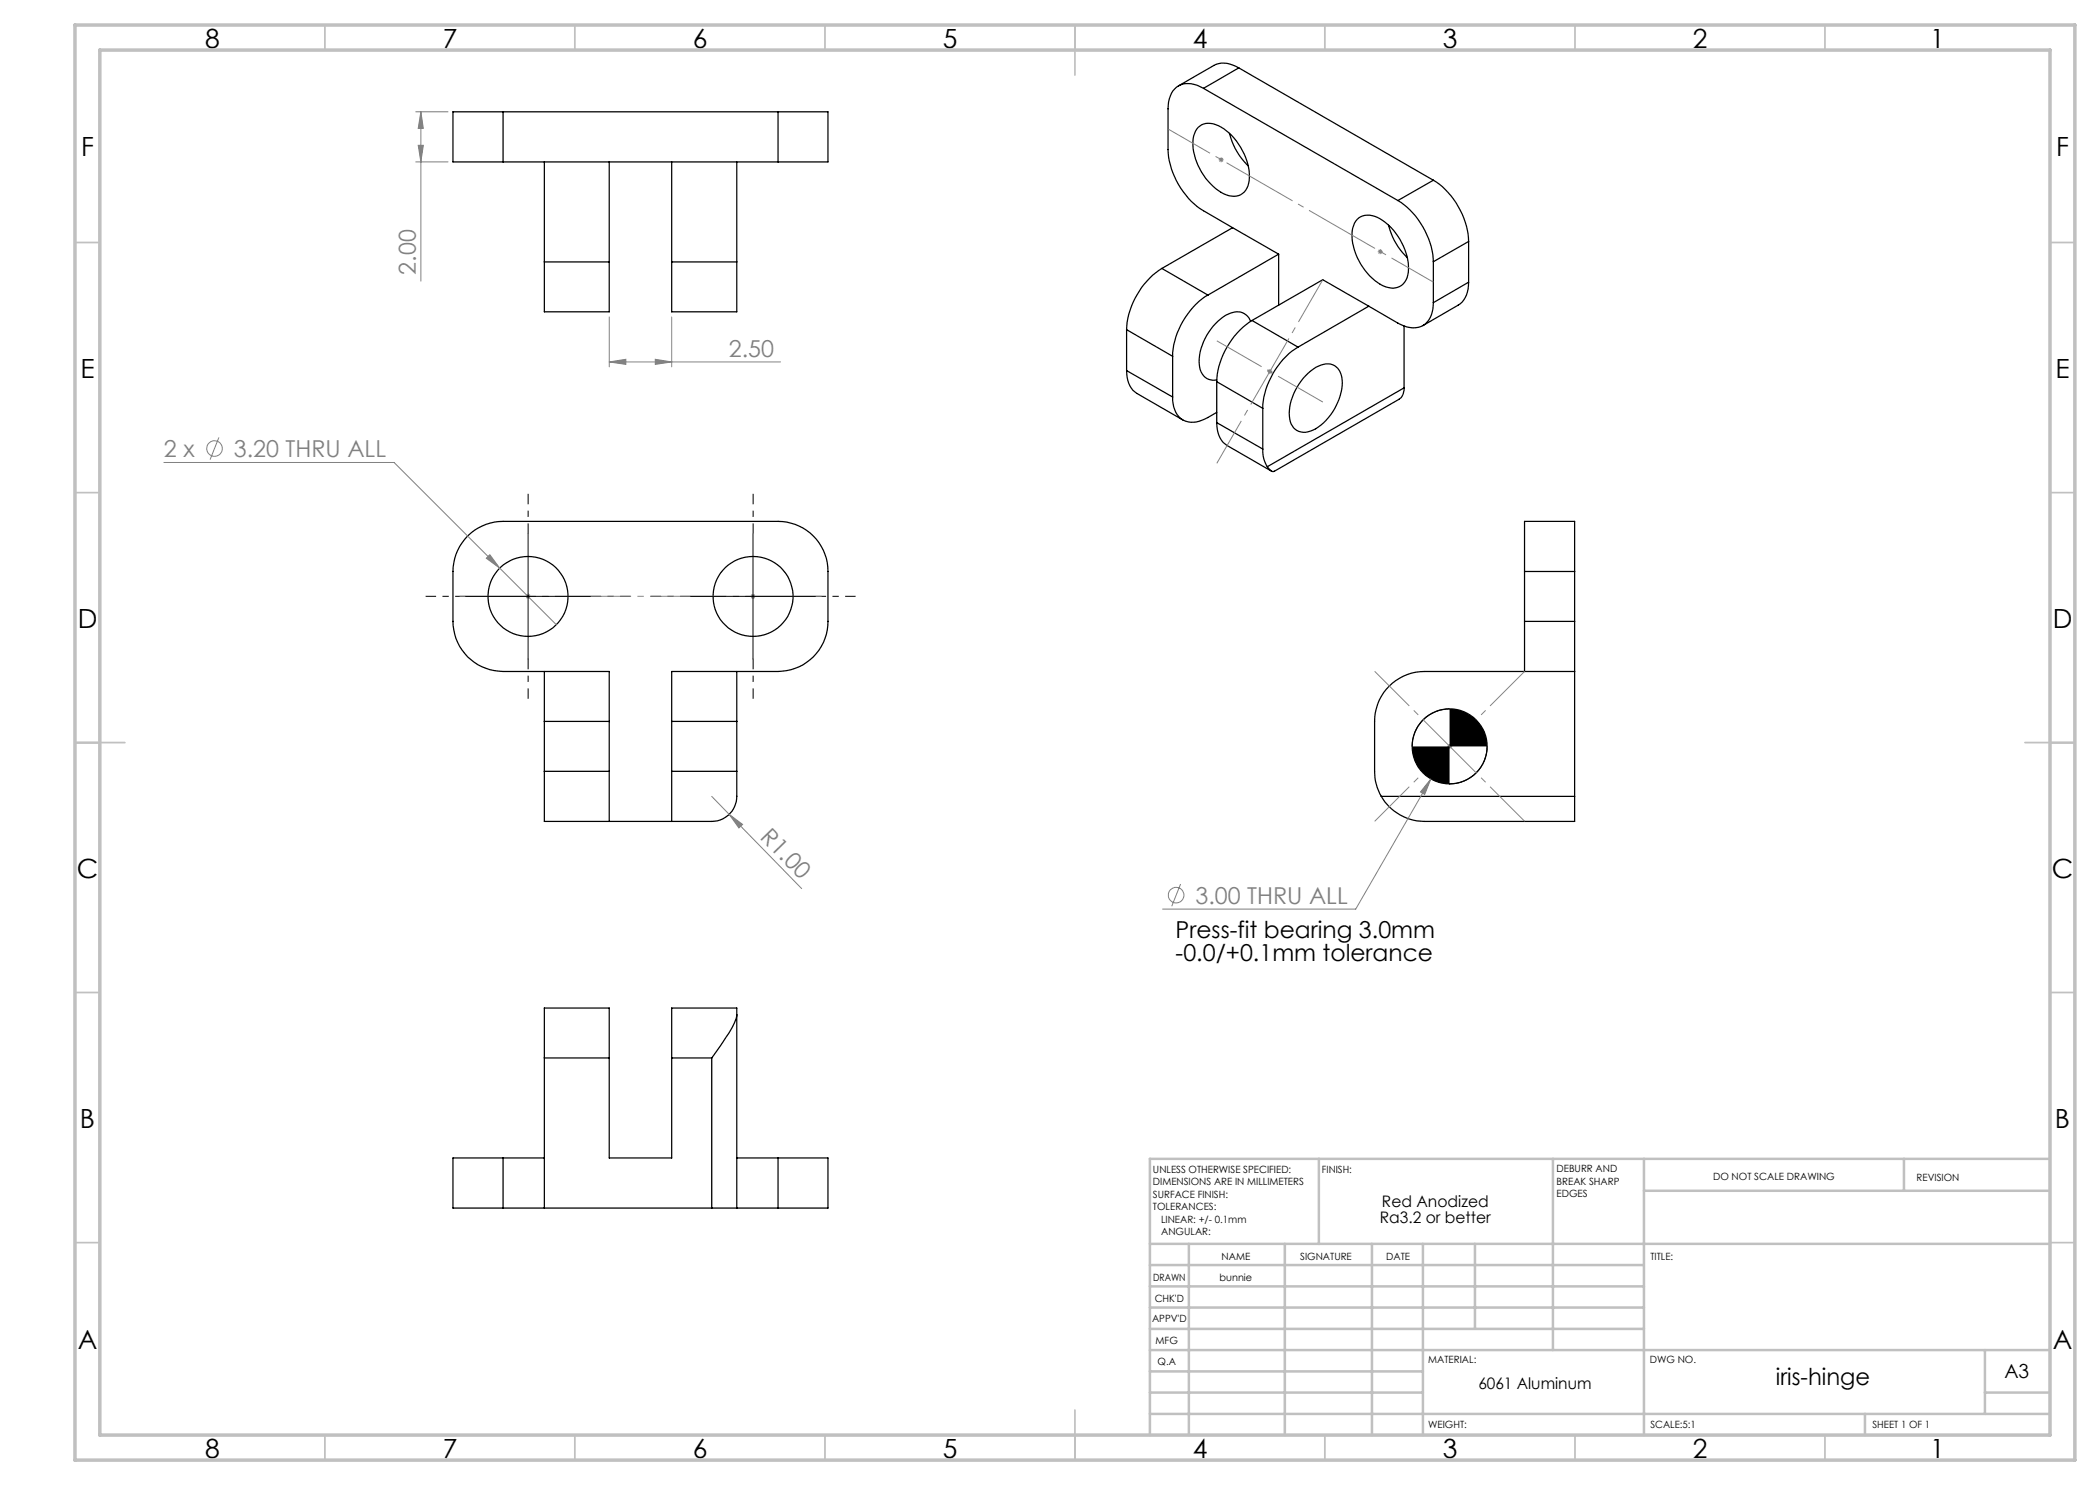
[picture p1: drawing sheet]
<svg xmlns="http://www.w3.org/2000/svg" width="420mm" height="297mm" viewBox="0 0 420 297" stroke-linecap="round" stroke-linejoin="round" font-family="sans-serif">
<g fill="none" stroke="#000" stroke-width=".25">
<path d="M240.7 17.7a4.6 4.6 0 0 0-5.8 .1l-.6 .9-.6 1.7-.1 9.5a15.6 15.6 0 0 0 7.1 12.3l5.8 3.3M240.7 17.7l38.9 22.4M247.8 13.6a5 5 0 0 0-5-.5l-7.1 4.1M247.8 13.6l-7.1 4.1M247.8 13.6l38.9 22.5M100.6 22.4h-10v10h10M100.6 22.4v10M100.6 32.4h55M100.6 22.4h55M108.9 32.4v20M121.8 32.4v20M134.3 32.4v20"/>
<path d="M147.4 32.4v20M155.6 22.4h10v10h-10M155.6 22.4v10M239.6 25.5a3.7 3.7 0 0 1 4.6-.1 12.3 12.3 0 0 1 5.6 10.7 3.2 3.2 0 0 1-4.5 2.9 11.9 11.9 0 0 1-6.7-11.2l.5-1.5zM245.9 26.7a13.5 13.5 0 0 0 3.7 6.5M286.7 36.1a15.7 15.7 0 0 1 7 12.2M286.7 36.1l-7.1 4M108.9 52.4v10h12.9v-10M108.9 52.4h12.9M134.3 52.4v10h13.1v-10M134.3 52.4h13.1M232.4 53.7a15.8 15.8 0 0 0-7.1 12.2"/>
<path d="M232.4 53.7l9.2 5.3M241.6 59a15.4 15.4 0 0 0-7.1 12.3M246.5 45.5l9.2 5.3M246.5 45.5l-14.1 8.2M255.7 50.8v10.2M255.7 50.8l-14.1 8.2M271.4 43.9a3.9 3.9 0 0 1 5.2 .2 12.3 12.3 0 0 1 5.1 10.4 3.2 3.2 0 0 1-4.6 2.9 11.9 11.9 0 0 1-6.7-11.2l.5-1.6zM277.7 45a13.5 13.5 0 0 0 3.7 6.5M279.6 40.1a15.7 15.7 0 0 1 7.1 12.2M286.7 52.3v8.2M293.7 56.4a5.1 5.1 0 0 1-2.1 4.6l-7 4.1M293.7 48.3l-7 4"/>
<path d="M293.7 48.3v8.1M293.7 56.4l-7 4.1M225.3 74.1a5.1 5.1 0 0 0 2.1 4.6l9.2 5.3M225.3 65.9l9.2 5.4M225.3 74.1l9.2 5.3M225.3 65.9v8.2M234.5 79.4a4.7 4.7 0 0 0 2.5 4.8 5.2 5.2 0 0 0 4.6-.7l1.7-1M234.5 71.3v8.1M243.3 76.3l9.3 5.4M243.3 76.3v8.2M250.1 64.3a2.97 2.97 0 0 0-4.5-1.5 11.1 11.1 0 0 0-5.7 10.6 2.83 2.83 0 0 0 3.4 2.6M250.4 64.1a15.8 15.8 0 0 0-7.1 12.2"/>
<path d="M250.4 64.1l9.2 5.3M259.6 69.4a15.4 15.4 0 0 0-7 12.3M261.1 75.1a6 6 0 0 1 5-2.3 3.4 3.4 0 0 1 2.4 3.7 11.3 11.3 0 0 1-6.4 9.7 2.99 2.99 0 0 1-4.2-2.9 11.4 11.4 0 0 1 3.2-8.2zM273.8 61.2l-9.3-5.3-14.1 8.2M273.8 61.2l-14.2 8.2M280.8 77.6l-.2 1.3-.4 .6-.4 .4-24.9 14.3-.3 .1-.3-.1-.8-.9M280.8 77.6l-27.3 15.7M280.8 65.2v12.4M286.7 60.5a4.7 4.7 0 0 1-2.6 4.8 5.5 5.5 0 0 1-4.5-.7l-5.8-3.4M243.3 84.5a5.1 5.1 0 0 0 2.1 4.6l8.9 5.1M243.3 84.5l9.3 5.3M252.6 89.8a5.8 5.8 0 0 0 .9 3.5"/>
<path d="M252.6 81.7v8.1M304.9 114.3v-10h10v10M304.9 114.3h10M304.9 114.3v10M314.9 114.3v10M108.9 134.3v10M147.4 134.3v10M304.9 124.3v10M304.9 124.3h10M314.9 124.3v10M314.9 134.3h-30a10 10 0 0 0-10 10v10a10.2 10.2 0 0 0 1.4 5M314.9 134.3v25"/>
<path d="M108.9 154.3v10h33.4a5.2 5.2 0 0 0 5.1-6.2v-3.8M108.9 144.3h12.9M108.9 154.3h12.9M108.9 144.3v10M121.8 144.3v-10h-21.2a10 10 0 0 1-10-10v-10a10 10 0 0 1 10-10h55a10 10 0 0 1 10 10v10a10 10 0 0 1-10 10h-21.3v10M121.8 154.3v10M121.8 144.3v10M134.3 154.3v10M134.3 144.3h13.1M134.3 154.3h13.1M134.3 144.3v10M147.4 144.3v10"/>
<path d="M276.3 159.3a10 10 0 0 0 8.6 5h30v-5M276.3 159.3h38.6M108.9 211.6v-10h12.9v10M108.9 211.6v30M108.9 211.6h12.9M121.8 211.6v20h12.5v-20M134.3 211.6h8M142.3 211.6v30M147.4 202.9a13.1 13.1 0 0 1-2.8 5.5l-2.3 3.2M147.4 202.9v-1.3h-13.1v10M147.4 202.9v38.7M100.6 231.6h-10v10h10"/>
<path d="M100.6 231.6h8.3M100.6 231.6v10M147.4 231.6h8.2M155.6 231.6h10v10h-10M155.6 231.6v10M100.6 241.6h41.7M142.3 241.6h5.1M147.4 241.6h8.2"/>
<circle cx="105.6" cy="119.3" r="8"/>
<circle cx="150.6" cy="119.3" r="8"/>
<circle cx="289.9" cy="149.3" r="7.5"/>
</g>
<g fill="none" stroke="#808080" stroke-width=".2">
<path d="M83.1 32.4h6.5M83.1 22.4h6.5M83.6 29.1h1.1l-.5 3.3zM84.2 22.4v33.8M84.2 22.4l.5 3.3h-1.1zM243.7 32h1M243.9 31.6l.7 .7M244.2 31.5v1M244.6 31.6l-.7 .7M275.6 50.3h.9M275.7 50l.7 .7M276 49.8v1"/>
<path d="M276.4 50l-.7 .7M121.8 72.4l3.4-.5v1zM121.8 63.4v10M121.8 72.4h34.3M131.1 71.9l3.2 .5-3.2 .5zM134.3 63.4v10M253.5 74.3h1M253.6 73.9l.7 .8M254 73.8v1M254.3 73.9l-.7 .8M32.8 92.5h46l21.1 21.1M43.8 87.5l-1.8 4.4"/>
<path d="M97.3 111.7l.7-.8 1.9 2.7zM99.9 113.6l11.4 11.4M105.1 119.3h1M105.3 118.9l.7 .7M105.6 118.8v1M106 118.9l-.7 .7M150.1 119.3h1M150.2 118.9l.8 .7M150.6 118.8v1M151 118.9l-.8 .7M142.3 159.3l3.5 3.6M286.2 155.8l-1.3 3.1-.8-.5z"/>
<path d="M286.2 155.8l-15.1 26h-38.6M289.4 149.3h1M289.6 148.9l.7 .7M289.9 148.8v1M290.3 148.9l-.7 .7M293.7 142.8l-7.5 13M145.8 162.9l2.7 2-.7 .7zM145.8 162.9l14.5 14.8M236.1 176.8l-1.7 4.5"/>
<circle cx="42.9" cy="89.7" r="1.55"/>
<circle cx="235.2" cy="179" r="1.56"/>
</g>
<path d="M93.1 119.3h25M105.6 106.8v25M138.1 119.3h25M150.6 106.8v25M289.9 141.8a7.5 7.5 0 0 0-7.5 7.5M297.4 149.3a7.5 7.5 0 0 1-7.5 7.5" fill="none" stroke="#000" stroke-width=".2"/>
<path d="M93.1 119.3h-8M105.6 106.8v-8M118.1 119.3h8M138.1 119.3h-8M150.6 106.8v-8M163.1 119.3h8M105.6 131.8v8M150.6 131.8v8" fill="none" stroke="#000" stroke-width=".2" stroke-dasharray="15.2 1.3 1.3 1.3" stroke-dashoffset="13.1" stroke-linecap="butt"/>
<path d="M243.4 92.7l21.2-36.8M274.9 134.3l30 30M274.9 164.3l30-30" fill="none" stroke="#808080" stroke-width=".2" stroke-dasharray="15.2 1.3 1.3 1.3" stroke-dashoffset="5.5" stroke-linecap="butt"/>
<path d="M243.4 68.2l21.2 12.2" fill="none" stroke="#808080" stroke-width=".2" stroke-dasharray="15.2 1.3 1.3 1.3" stroke-dashoffset="4.9" stroke-linecap="butt"/>
<path d="M233.6 25.8l53.1 30.6" fill="none" stroke="#808080" stroke-width=".2" stroke-dasharray="15.2 1.3 1.3 1.3" stroke-dashoffset="5.6" stroke-linecap="butt"/>
<path d="M90.6 119.3h75" fill="none" stroke="#808080" stroke-width=".2" stroke-dasharray="15.2 1.3 1.3 1.3" stroke-dashoffset="-1.3" stroke-linecap="butt"/>
<g fill="none" stroke="#c0c0c0" stroke-width=".35">
<path d="M65 5v5M115 5v5M165 5v5M215 5v10M265 5v5M315 5v5M365 5v5M15 48.5h5M410 48.5h5M15 98.5h5M410 98.5h5M15 148.5h10"/>
<path d="M405 148.5h10M15 198.5h5M410 198.5h5M15 248.5h5M410 248.5h5M65 287v5M115 287v5M165 287v5M215 282v10M265 287v5M315 287v5M365 287v5"/>
</g>
<g fill="none" stroke="#c0c0c0" stroke-width=".5">
<path d="M263.8 231.8v17M310.6 231.8v38.2M328.8 231.8v55.2M328.8 238.2h81.2M380.8 231.8v6.4M410 231.8h-180v55.2M230 248.8h180M230 257.3h98.8M230 253h98.8M237.8 248.8v38.2M257 248.8v38.2M274.4 248.8v38.2"/>
<path d="M284.6 248.8v38.2M295 248.8v17M230 265.8h98.8M230 261.5h98.8M230 278.5h54.6M230 274.3h54.6M230 270h180M397 278.5h13M397 270v12.8M230 282.8h180M373 282.8v4.2"/>
</g>
<path d="M15 5h400v287h-400zM20 10h390v277h-390z" fill="none" stroke="#c0c0c0" stroke-width=".7"/>
<g fill="#808080">
<path d="M145.8 162.9l2.7 2-.7 .7z"/>
<path d="M98 110.9l-.7 .8 2.6 1.9zM286.2 155.8l-2.1 2.6 .8 .5zM121.8 72.4l3.4-.5v1zM131.1 71.9l3.2 .5-3.2 .5z"/>
<path d="M83.6 29.1h1.1l-.5 3.3zM84.2 22.4l.5 3.3h-1.1z"/>
</g>
<path d="M282.4 149.3a7.5 7.5 0 0 0 7.5 7.5v-7.5zM289.9 141.8v7.5h7.5a7.5 7.5 0 0 0-7.5-7.5z" fill="#000"/>
<g font-size="5.3">
<text x="41" y="9.5">8</text>
<text x="88.5" y="9.5">7</text>
<text x="138.5" y="9.5">6</text>
<text x="188.5" y="9.5">5</text>
<text x="238.5" y="9.5">4</text>
<text x="288.5" y="9.5">3</text>
<text x="338.5" y="9.5">2</text>
<text x="386" y="9.5">1</text>
<text x="16.2" y="31.3">F</text>
<text x="411.2" y="31.3">F</text>
<text x="16.1" y="75.5">E</text>
<text x="411.1" y="75.5">E</text>
<text x="15.5" y="125.5">D</text>
<text x="410.5" y="125.5">D</text>
<text x="15.4" y="175.5">C</text>
<text x="410.4" y="175.5">C</text>
<text x="16" y="225.5">B</text>
<text x="411" y="225.5">B</text>
<text x="15.5" y="269.8">A</text>
<text x="410.5" y="269.8">A</text>
<text x="41" y="291.5">8</text>
<text x="88.5" y="291.5">7</text>
<text x="138.5" y="291.5">6</text>
<text x="188.5" y="291.5">5</text>
<text x="238.5" y="291.5">4</text>
<text x="288.5" y="291.5">3</text>
<text x="338.5" y="291.5">2</text>
<text x="386" y="291.5">1</text>
</g>
<g font-size="4.7" fill="#808080">
<text x="83.2" y="54.9" transform="rotate(-90 83.2 54.9)">2.00</text>
<text x="145.8" y="71.3">2.50</text>
<text x="32.8" y="91.4">2 x</text>
<text x="46.8" y="91.4">3.20 THRU ALL</text>
<text x="151.9" y="167.6" transform="rotate(46 151.9 167.6)">R1.00</text>
<text x="239.1" y="180.7">3.00 THRU ALL</text>
</g>
<g font-size="4.7">
<text x="235.1" y="187.6">Press-fit bearing 3.0mm</text>
<text x="235.1" y="192.2">-0.0/+0.1mm tolerance</text>
<text x="355.2" y="277">iris-hinge</text>
</g>
<text font-size="3.9" x="400.9" y="275.5">A3</text>
<g font-size="3.2">
<text x="276" y="244.6">Ra3.2 or better</text>
<text x="276.4" y="241.4">Red Anodized</text>
<text x="295.7" y="277.9">6061 Aluminum</text>
</g>
<g font-size="2">
<text x="230.6" y="234.6">UNLESS OTHERWISE SPECIFIED:</text>
<text x="230.6" y="237.1">DIMENSIONS ARE IN MILLIMETERS</text>
<text x="230.6" y="239.6">SURFACE FINISH:</text>
<text x="264.4" y="234.6">FINISH:</text>
<text x="311.3" y="234.5">DEBURR AND</text>
<text x="311.3" y="237">BREAK SHARP</text>
<text x="311.3" y="239.5">EDGES</text>
<text x="342.6" y="236">DO NOT SCALE DRAWING</text>
<text x="383.3" y="236.2">REVISION</text>
<text x="230.6" y="242.1">TOLERANCES:</text>
<text x="232.2" y="244.6">LINEAR: +/- 0.1mm</text>
<text x="232.2" y="247.1">ANGULAR:</text>
<text x="244.3" y="252">NAME</text>
<text x="260" y="251.9">SIGNATURE</text>
<text x="277.2" y="251.9">DATE</text>
<text x="330.1" y="251.9">TITLE:</text>
<text x="230.6" y="256.1">DRAWN</text>
<text x="243.9" y="256.1">bunnie</text>
<text x="230.9" y="260.3">CHK'D</text>
<text x="230.4" y="264.4">APPV'D</text>
<text x="231.1" y="268.8">MFG</text>
<text x="231.5" y="273">Q.A</text>
<text x="285.6" y="272.5">MATERIAL:</text>
<text x="330" y="272.5">DWG NO.</text>
<text x="285.6" y="285.5">WEIGHT:</text>
<text x="330.1" y="285.6">SCALE:5:1</text>
<text x="374.5" y="285.6">SHEET 1 OF 1</text>
</g>
</svg>
